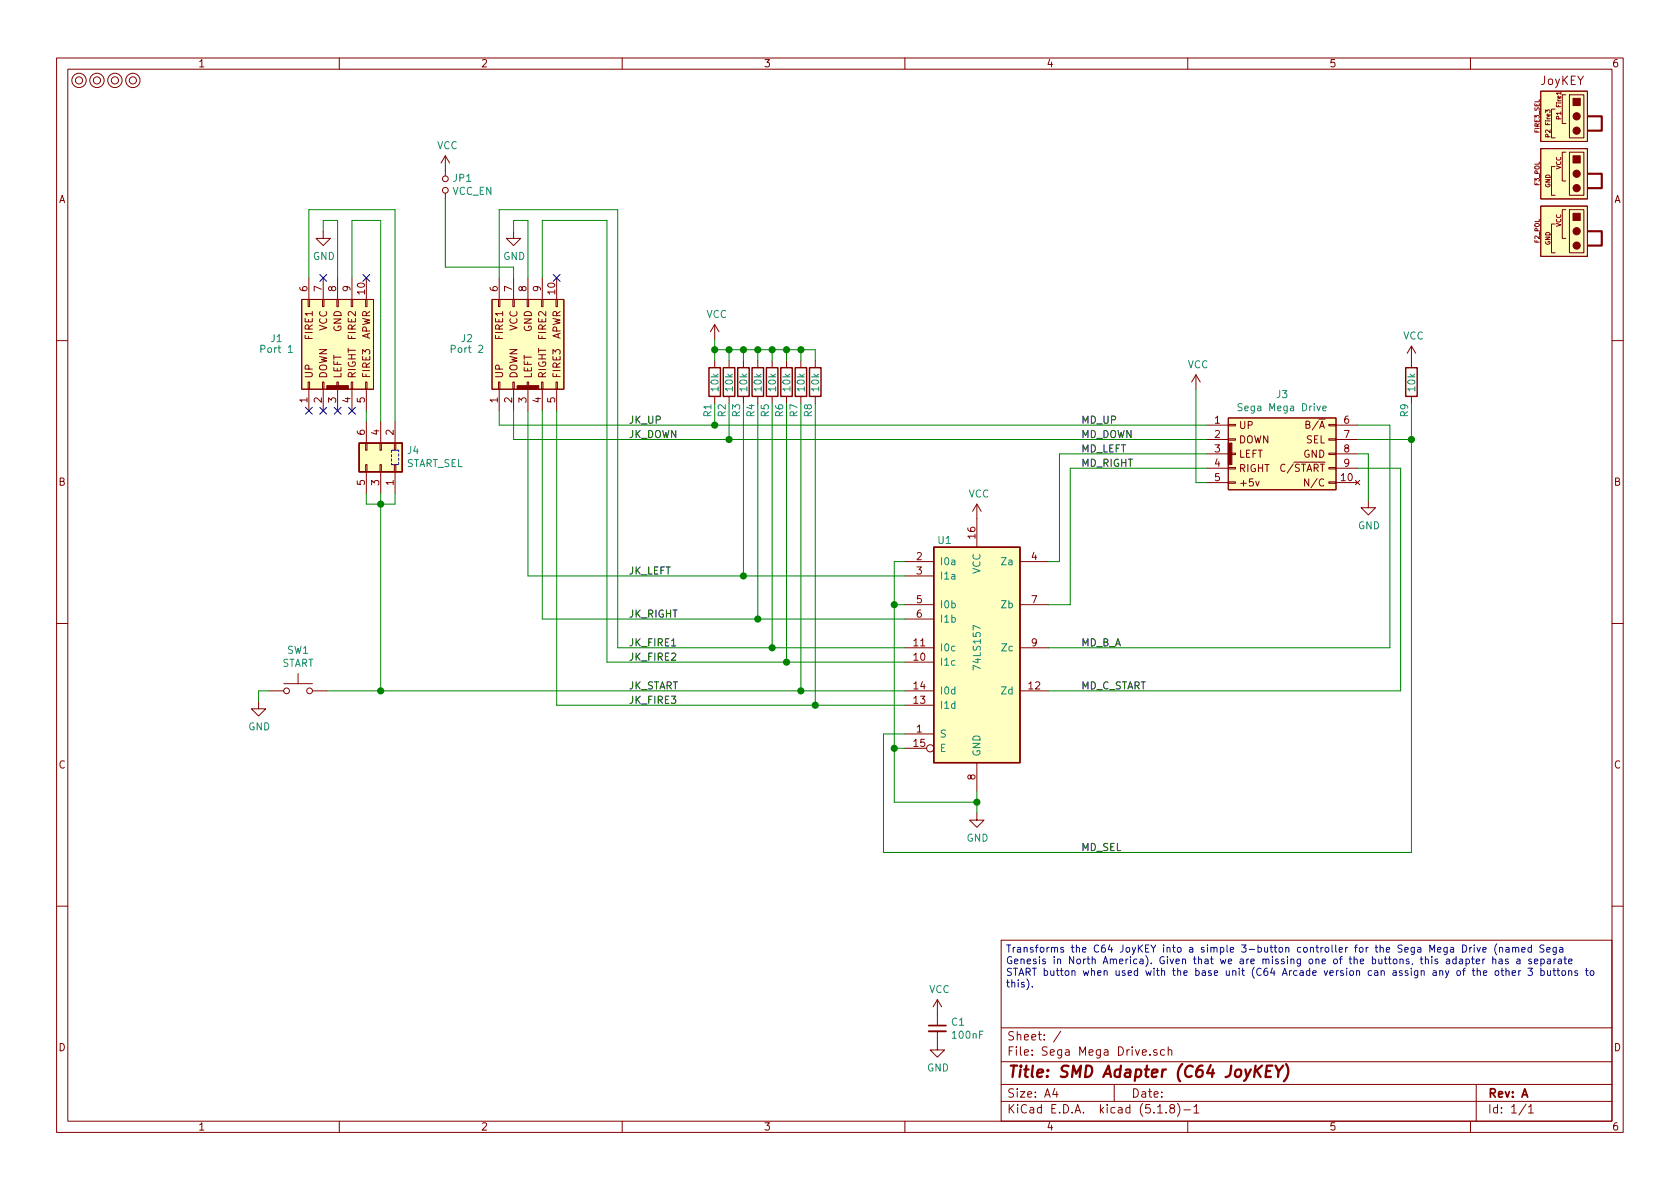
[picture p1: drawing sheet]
EESchema Schematic File Version 4
EELAYER 30 0
EELAYER END
$Descr A4 11693 8268
encoding utf-8
Sheet 1 1
Title "SMD Adapter (C64 JoyKEY)"
Date ""
Rev "A"
Comp ""
Comment1 ""
Comment2 ""
Comment3 ""
Comment4 ""
$EndDescr
$Comp
L c64_idc:C64_IDC_ADAPTER J2
U 1 1
P 3675 2400
F 0 "J2" V 3725 2825 50  0000 C CNN
F 1 "Port 2" V 3650 2825 50  0000 C CNN
F 2 "C64 IDC:IDC_Joystick" H 3675 2400 50  0001 C CNN
F 3 "~" H 3675 2400 50  0001 C CNN
	1    3675 2400
	0    -1   -1   0   
$EndComp
$Comp
L power:GND #PWR01
U 1 1
P 3575 1600
F 0 "#PWR01" H 3575 1350 50  0001 C CNN
F 1 "GND" H 3580 1427 50  0000 C CNN
F 2 "" H 3575 1600 50  0001 C CNN
F 3 "" H 3575 1600 50  0001 C CNN
	1    3575 1600
	1    0    0    -1  
$EndComp
Wire Wire Line
	3675 1525 3575 1525
Wire Wire Line
	3575 1525 3575 1600
Wire Wire Line
	3675 1525 3675 1925
$Comp
L joykey_jumpers:JUMPER_SETTINGS_1 #1
U 1 1
P 10975 700
F 0 "#1" H 10875 825 50  0001 C CNN
F 1 "JUMPER_SETTINGS_1" H 10850 -450 50  0001 C CNN
F 2 "" H 10975 525 50  0001 C CNN
F 3 "~" H 10975 525 50  0001 C CNN
	1    10975 700 
	1    0    0    -1  
$EndComp
$Comp
L joykey_jumpers:JUMPER_CONNECTED #4
U 1 1
P 10975 1650
F 0 "#4" H 10975 1550 50  0001 C CNN
F 1 "JUMPER_CONNECTED" H 10975 1750 50  0001 C CNN
F 2 "" H 10975 1650 50  0001 C CNN
F 3 "" H 10975 1650 50  0001 C CNN
	1    10975 1650
	1    0    0    -1  
$EndComp
$Comp
L c64_idc:C64_IDC_ADAPTER J1
U 1 1
P 2350 2400
F 0 "J1" V 2400 2825 50  0000 C CNN
F 1 "Port 1" V 2325 2825 50  0000 C CNN
F 2 "C64 IDC:IDC_Joystick" H 2350 2400 50  0001 C CNN
F 3 "~" H 2350 2400 50  0001 C CNN
	1    2350 2400
	0    -1   -1   0   
$EndComp
NoConn ~ 2250 1925
Wire Wire Line
	3475 1925 3475 1450
Wire Wire Line
	3475 1450 4300 1450
Wire Wire Line
	3775 1925 3775 1525
Wire Wire Line
	3775 1525 4225 1525
Text Label 4375 4500 0    50   ~ 0
JK_FIRE1
Text Label 4375 4600 0    50   ~ 0
JK_FIRE2
Text Label 4375 4900 0    50   ~ 0
JK_FIRE3
Text Label 4375 4300 0    50   ~ 0
JK_RIGHT
Text Label 4375 4000 0    50   ~ 0
JK_LEFT
Text Label 7525 3050 0    50   ~ 0
MD_DOWN
Text Label 7525 2950 0    50   ~ 0
MD_UP
$Comp
L 74xx:74LS157 U1
U 1 1
P 6800 4500
F 0 "U1" H 6575 5250 50  0000 C CNN
F 1 "74LS157" V 6800 4500 50  0000 C CNN
F 2 "Package_DIP:DIP-16_W7.62mm_Socket_LongPads" H 6800 4500 50  0001 C CNN
F 3 "http://www.ti.com/lit/gpn/sn74LS157" H 6800 4500 50  0001 C CNN
	1    6800 4500
	1    0    0    -1  
$EndComp
Wire Wire Line
	6300 3900 6225 3900
Wire Wire Line
	6225 3900 6225 4200
Wire Wire Line
	6225 4200 6300 4200
Wire Wire Line
	6225 4200 6225 5200
Wire Wire Line
	6225 5200 6300 5200
Connection ~ 6225 4200
Wire Wire Line
	6225 5200 6225 5575
Connection ~ 6225 5200
Wire Wire Line
	6800 5500 6800 5575
Wire Wire Line
	6800 5575 6225 5575
Wire Wire Line
	6800 5575 6800 5650
Connection ~ 6800 5575
$Comp
L power:GND #PWR0101
U 1 1
P 6800 5650
F 0 "#PWR0101" H 6800 5400 50  0001 C CNN
F 1 "GND" H 6805 5477 50  0000 C CNN
F 2 "" H 6800 5650 50  0001 C CNN
F 3 "" H 6800 5650 50  0001 C CNN
	1    6800 5650
	1    0    0    -1  
$EndComp
Text Label 4375 4800 0    50   ~ 0
JK_START
$Comp
L power:VCC #PWR0102
U 1 1
P 6800 3600
F 0 "#PWR0102" H 6800 3450 50  0001 C CNN
F 1 "VCC" H 6815 3773 50  0000 C CNN
F 2 "" H 6800 3600 50  0001 C CNN
F 3 "" H 6800 3600 50  0001 C CNN
	1    6800 3600
	1    0    0    -1  
$EndComp
Wire Wire Line
	3675 2850 3675 4000
Wire Wire Line
	4300 1450 4300 4500
Wire Wire Line
	4225 1525 4225 4600
Wire Wire Line
	3775 2850 3775 4300
Wire Wire Line
	3875 2850 3875 4900
$Comp
L Switch:SW_Push SW1
U 1 1
P 2075 4800
F 0 "SW1" H 2075 5085 50  0000 C CNN
F 1 "START" H 2075 4994 50  0000 C CNN
F 2 "switch_cutout:SW_PUSH_6mm" H 2075 5000 50  0001 C CNN
F 3 "~" H 2075 5000 50  0001 C CNN
	1    2075 4800
	1    0    0    -1  
$EndComp
$Comp
L Connector_Generic:Conn_02x03_Odd_Even J4
U 1 1
P 2650 3225
F 0 "J4" V 2746 3405 50  0000 L CNN
F 1 "START_SEL" V 2655 3405 50  0000 L CNN
F 2 "Connector_PinHeader_2.54mm:PinHeader_2x03_P2.54mm_Vertical" H 2650 3225 50  0001 C CNN
F 3 "~" H 2650 3225 50  0001 C CNN
	1    2650 3225
	0    1    -1   0   
$EndComp
$Comp
L power:GND #PWR0103
U 1 1
P 2250 1600
F 0 "#PWR0103" H 2250 1350 50  0001 C CNN
F 1 "GND" H 2255 1427 50  0000 C CNN
F 2 "" H 2250 1600 50  0001 C CNN
F 3 "" H 2250 1600 50  0001 C CNN
	1    2250 1600
	1    0    0    -1  
$EndComp
Wire Wire Line
	2350 1525 2250 1525
Wire Wire Line
	2250 1525 2250 1600
Wire Wire Line
	2350 1525 2350 1925
Wire Wire Line
	2150 1925 2150 1450
Wire Wire Line
	2150 1450 2750 1450
Wire Wire Line
	2450 1925 2450 1525
Wire Wire Line
	2450 1525 2650 1525
Wire Wire Line
	2550 2850 2550 2925
Wire Wire Line
	2650 2925 2650 1525
Wire Wire Line
	2750 2925 2750 1450
Wire Wire Line
	2550 3425 2550 3500
Wire Wire Line
	2550 3500 2650 3500
Wire Wire Line
	2650 3500 2650 3425
Wire Wire Line
	2650 3500 2750 3500
Wire Wire Line
	2750 3500 2750 3425
Connection ~ 2650 3500
Wire Wire Line
	2650 3500 2650 4800
Wire Wire Line
	2650 4800 2275 4800
Connection ~ 2650 4800
Wire Wire Line
	1875 4800 1800 4800
Wire Wire Line
	1800 4800 1800 4875
$Comp
L power:GND #PWR0104
U 1 1
P 1800 4875
F 0 "#PWR0104" H 1800 4625 50  0001 C CNN
F 1 "GND" H 1805 4702 50  0000 C CNN
F 2 "" H 1800 4875 50  0001 C CNN
F 3 "" H 1800 4875 50  0001 C CNN
	1    1800 4875
	1    0    0    -1  
$EndComp
$Comp
L joykey_jumpers:JUMPER_CONNECTED #3
U 1 1
P 10975 1250
F 0 "#3" H 10975 1150 50  0001 C CNN
F 1 "JUMPER_CONNECTED" H 10975 1350 50  0001 C CNN
F 2 "" H 10975 1250 50  0001 C CNN
F 3 "" H 10975 1250 50  0001 C CNN
	1    10975 1250
	1    0    0    -1  
$EndComp
$Comp
L joykey_jumpers:JUMPER_CONNECTED #2
U 1 1
P 10975 850
F 0 "#2" H 10975 750 50  0001 C CNN
F 1 "JUMPER_CONNECTED" H 10975 950 50  0001 C CNN
F 2 "" H 10975 850 50  0001 C CNN
F 3 "" H 10975 850 50  0001 C CNN
	1    10975 850 
	1    0    0    -1  
$EndComp
Wire Notes Line
	2725 3225 2775 3225
Wire Notes Line
	2775 3225 2775 3125
Wire Notes Line
	2775 3125 2725 3125
Wire Notes Line
	2725 3125 2725 3225
$Comp
L sega_joypad:sega_joypad_idc J3
U 1 1
P 8925 3150
F 0 "J3" H 8925 3565 50  0000 C CNN
F 1 "Sega Mega Drive" H 8925 3474 50  0000 C CNN
F 2 "C64 IDC:IDC_Joystick" H 8875 2825 50  0001 C CNN
F 3 "" H 8875 2825 50  0001 C CNN
	1    8925 3150
	1    0    0    -1  
$EndComp
Wire Wire Line
	3575 2850 3575 3050
Wire Wire Line
	3475 2850 3475 2950
Wire Wire Line
	7300 3900 7375 3900
Wire Wire Line
	7375 3900 7375 3150
Wire Wire Line
	7375 3150 8400 3150
Wire Wire Line
	7300 4200 7450 4200
Wire Wire Line
	7450 4200 7450 3250
Wire Wire Line
	7450 3250 8400 3250
Wire Wire Line
	8400 3350 8325 3350
Wire Wire Line
	8325 3350 8325 2700
$Comp
L power:VCC #PWR0105
U 1 1
P 8325 2700
F 0 "#PWR0105" H 8325 2550 50  0001 C CNN
F 1 "VCC" H 8340 2873 50  0000 C CNN
F 2 "" H 8325 2700 50  0001 C CNN
F 3 "" H 8325 2700 50  0001 C CNN
	1    8325 2700
	1    0    0    -1  
$EndComp
Wire Wire Line
	9450 3150 9525 3150
Wire Wire Line
	9525 3150 9525 3475
$Comp
L power:GND #PWR0106
U 1 1
P 9525 3475
F 0 "#PWR0106" H 9525 3225 50  0001 C CNN
F 1 "GND" H 9530 3302 50  0000 C CNN
F 2 "" H 9525 3475 50  0001 C CNN
F 3 "" H 9525 3475 50  0001 C CNN
	1    9525 3475
	1    0    0    -1  
$EndComp
Wire Wire Line
	7300 4500 9675 4500
Wire Wire Line
	9450 2950 9675 2950
Wire Wire Line
	9675 2950 9675 4500
Wire Wire Line
	9450 3250 9750 3250
Wire Wire Line
	9750 3250 9750 4800
Wire Wire Line
	9750 4800 7300 4800
Wire Wire Line
	6300 5100 6150 5100
Wire Wire Line
	6150 5100 6150 5925
Wire Wire Line
	6150 5925 9825 5925
Wire Wire Line
	9825 3050 9450 3050
NoConn ~ 3875 1925
NoConn ~ 2550 1925
NoConn ~ 2150 2850
NoConn ~ 2250 2850
NoConn ~ 2350 2850
NoConn ~ 2450 2850
Text Label 7525 3150 0    50   ~ 0
MD_LEFT
Text Label 7525 3250 0    50   ~ 0
MD_RIGHT
Text Label 7525 4500 0    50   ~ 0
MD_B_A
Text Label 7525 4800 0    50   ~ 0
MD_C_START
Text Label 7525 5925 0    50   ~ 0
MD_SEL
Wire Wire Line
	9825 5925 9825 3050
Text Label 4375 2950 0    50   ~ 0
JK_UP
Text Label 4375 3050 0    50   ~ 0
JK_DOWN
$Comp
L Device:C_Small C1
U 1 1
P 6525 7150
F 0 "C1" H 6617 7196 50  0000 L CNN
F 1 "100nF" H 6617 7105 50  0000 L CNN
F 2 "Capacitor_THT:C_Disc_D4.7mm_W2.5mm_P5.00mm" H 6525 7150 50  0001 C CNN
F 3 "~" H 6525 7150 50  0001 C CNN
	1    6525 7150
	1    0    0    -1  
$EndComp
$Comp
L power:GND #PWR0107
U 1 1
P 6525 7250
F 0 "#PWR0107" H 6525 7000 50  0001 C CNN
F 1 "GND" H 6530 7077 50  0000 C CNN
F 2 "" H 6525 7250 50  0001 C CNN
F 3 "" H 6525 7250 50  0001 C CNN
	1    6525 7250
	1    0    0    -1  
$EndComp
$Comp
L power:VCC #PWR0108
U 1 1
P 6525 7050
F 0 "#PWR0108" H 6525 6900 50  0001 C CNN
F 1 "VCC" H 6540 7223 50  0000 C CNN
F 2 "" H 6525 7050 50  0001 C CNN
F 3 "" H 6525 7050 50  0001 C CNN
	1    6525 7050
	1    0    0    -1  
$EndComp
Text Notes 7000 6875 0    50   ~ 0
Transforms the C64 JoyKEY into a simple 3-button controller for the Sega Mega Drive (named Sega\nGenesis in North America). Given that we are missing one of the buttons, this adapter has a separate\nSTART button when used with the base unit (C64 Arcade version can assign any of the other 3 buttons to\nthis).
$Comp
L mounting:Mounting M1
U 1 1
P 550 550
F 0 "M1" H 550 650 50  0001 C CNN
F 1 "Mounting" H 550 475 50  0001 C CNN
F 2 "mounting:M3_pin" H 550 550 50  0001 C CNN
F 3 "~" H 550 550 50  0001 C CNN
	1    550  550 
	1    0    0    -1  
$EndComp
$Comp
L mounting:Mounting M2
U 1 1
P 675 550
F 0 "M2" H 675 650 50  0001 C CNN
F 1 "Mounting" H 675 475 50  0001 C CNN
F 2 "mounting:M3_pin" H 675 550 50  0001 C CNN
F 3 "~" H 675 550 50  0001 C CNN
	1    675  550 
	1    0    0    -1  
$EndComp
$Comp
L mounting:Mounting M3
U 1 1
P 800 550
F 0 "M3" H 800 650 50  0001 C CNN
F 1 "Mounting" H 800 475 50  0001 C CNN
F 2 "mounting:M3_pin" H 800 550 50  0001 C CNN
F 3 "~" H 800 550 50  0001 C CNN
	1    800  550 
	1    0    0    -1  
$EndComp
$Comp
L mounting:Mounting M4
U 1 1
P 925 550
F 0 "M4" H 925 650 50  0001 C CNN
F 1 "Mounting" H 925 475 50  0001 C CNN
F 2 "mounting:M3_pin" H 925 550 50  0001 C CNN
F 3 "~" H 925 550 50  0001 C CNN
	1    925  550 
	1    0    0    -1  
$EndComp
Wire Wire Line
	3575 1925 3575 1850
$Comp
L Device:Jumper_NO_Small JP1
U 1 1
P 3100 1275
F 0 "JP1" V 3054 1227 50  0000 R CNN
F 1 "VCC_EN" V 3145 1227 50  0000 R CNN
F 2 "Connector_PinHeader_2.54mm:PinHeader_1x02_P2.54mm_Vertical" H 3100 1275 50  0001 C CNN
F 3 "~" H 3100 1275 50  0001 C CNN
	1    3100 1275
	0    -1   1    0   
$EndComp
Wire Wire Line
	3100 1850 3575 1850
Wire Wire Line
	3100 1375 3100 1850
$Comp
L power:VCC #PWR0109
U 1 1
P 3100 1175
F 0 "#PWR0109" H 3100 1025 50  0001 C CNN
F 1 "VCC" H 3115 1348 50  0000 C CNN
F 2 "" H 3100 1175 50  0001 C CNN
F 3 "" H 3100 1175 50  0001 C CNN
	1    3100 1175
	1    0    0    -1  
$EndComp
Wire Wire Line
	3875 4900 5675 4900
Wire Wire Line
	2650 4800 5575 4800
Wire Wire Line
	4225 4600 5475 4600
Wire Wire Line
	4300 4500 5375 4500
Wire Wire Line
	3775 4300 5275 4300
Wire Wire Line
	3675 4000 5175 4000
Wire Wire Line
	3475 2950 4975 2950
Wire Wire Line
	3575 3050 5075 3050
$Comp
L Device:R R1
U 1 1
P 4975 2650
F 0 "R1" V 4925 2400 50  0000 L CNN
F 1 "10k" V 4975 2575 50  0000 L CNN
F 2 "Resistor_THT:R_Axial_DIN0207_L6.3mm_D2.5mm_P10.16mm_Horizontal" V 4905 2650 50  0001 C CNN
F 3 "~" H 4975 2650 50  0001 C CNN
	1    4975 2650
	1    0    0    -1  
$EndComp
Wire Wire Line
	4975 2800 4975 2950
Connection ~ 4975 2950
Wire Wire Line
	4975 2950 8400 2950
$Comp
L Device:R R2
U 1 1
P 5075 2650
F 0 "R2" V 5025 2400 50  0000 L CNN
F 1 "10k" V 5075 2575 50  0000 L CNN
F 2 "Resistor_THT:R_Axial_DIN0207_L6.3mm_D2.5mm_P10.16mm_Horizontal" V 5005 2650 50  0001 C CNN
F 3 "~" H 5075 2650 50  0001 C CNN
	1    5075 2650
	1    0    0    -1  
$EndComp
$Comp
L Device:R R3
U 1 1
P 5175 2650
F 0 "R3" V 5125 2400 50  0000 L CNN
F 1 "10k" V 5175 2575 50  0000 L CNN
F 2 "Resistor_THT:R_Axial_DIN0207_L6.3mm_D2.5mm_P10.16mm_Horizontal" V 5105 2650 50  0001 C CNN
F 3 "~" H 5175 2650 50  0001 C CNN
	1    5175 2650
	1    0    0    -1  
$EndComp
$Comp
L Device:R R4
U 1 1
P 5275 2650
F 0 "R4" V 5225 2400 50  0000 L CNN
F 1 "10k" V 5275 2575 50  0000 L CNN
F 2 "Resistor_THT:R_Axial_DIN0207_L6.3mm_D2.5mm_P10.16mm_Horizontal" V 5205 2650 50  0001 C CNN
F 3 "~" H 5275 2650 50  0001 C CNN
	1    5275 2650
	1    0    0    -1  
$EndComp
$Comp
L Device:R R5
U 1 1
P 5375 2650
F 0 "R5" V 5325 2400 50  0000 L CNN
F 1 "10k" V 5375 2575 50  0000 L CNN
F 2 "Resistor_THT:R_Axial_DIN0207_L6.3mm_D2.5mm_P10.16mm_Horizontal" V 5305 2650 50  0001 C CNN
F 3 "~" H 5375 2650 50  0001 C CNN
	1    5375 2650
	1    0    0    -1  
$EndComp
$Comp
L Device:R R6
U 1 1
P 5475 2650
F 0 "R6" V 5425 2400 50  0000 L CNN
F 1 "10k" V 5475 2575 50  0000 L CNN
F 2 "Resistor_THT:R_Axial_DIN0207_L6.3mm_D2.5mm_P10.16mm_Horizontal" V 5405 2650 50  0001 C CNN
F 3 "~" H 5475 2650 50  0001 C CNN
	1    5475 2650
	1    0    0    -1  
$EndComp
$Comp
L Device:R R7
U 1 1
P 5575 2650
F 0 "R7" V 5525 2400 50  0000 L CNN
F 1 "10k" V 5575 2575 50  0000 L CNN
F 2 "Resistor_THT:R_Axial_DIN0207_L6.3mm_D2.5mm_P10.16mm_Horizontal" V 5505 2650 50  0001 C CNN
F 3 "~" H 5575 2650 50  0001 C CNN
	1    5575 2650
	1    0    0    -1  
$EndComp
$Comp
L Device:R R8
U 1 1
P 5675 2650
F 0 "R8" V 5625 2400 50  0000 L CNN
F 1 "10k" V 5675 2575 50  0000 L CNN
F 2 "Resistor_THT:R_Axial_DIN0207_L6.3mm_D2.5mm_P10.16mm_Horizontal" V 5605 2650 50  0001 C CNN
F 3 "~" H 5675 2650 50  0001 C CNN
	1    5675 2650
	1    0    0    -1  
$EndComp
Wire Wire Line
	5075 2800 5075 3050
Connection ~ 5075 3050
Wire Wire Line
	5075 3050 8400 3050
Wire Wire Line
	5175 2800 5175 4000
Connection ~ 5175 4000
Wire Wire Line
	5175 4000 6300 4000
Wire Wire Line
	5275 2800 5275 4300
Connection ~ 5275 4300
Wire Wire Line
	5275 4300 6300 4300
Wire Wire Line
	5375 2800 5375 4500
Connection ~ 5375 4500
Wire Wire Line
	5375 4500 6300 4500
Wire Wire Line
	5475 2800 5475 4600
Connection ~ 5475 4600
Wire Wire Line
	5475 4600 6300 4600
Wire Wire Line
	5575 2800 5575 4800
Connection ~ 5575 4800
Wire Wire Line
	5575 4800 6300 4800
Wire Wire Line
	5675 2800 5675 4900
Connection ~ 5675 4900
Wire Wire Line
	5675 4900 6300 4900
Wire Wire Line
	4975 2500 4975 2425
Wire Wire Line
	4975 2425 5075 2425
Wire Wire Line
	5075 2425 5075 2500
Wire Wire Line
	4975 2425 4975 2350
Connection ~ 4975 2425
$Comp
L power:VCC #PWR0110
U 1 1
P 4975 2350
F 0 "#PWR0110" H 4975 2200 50  0001 C CNN
F 1 "VCC" H 4990 2523 50  0000 C CNN
F 2 "" H 4975 2350 50  0001 C CNN
F 3 "" H 4975 2350 50  0001 C CNN
	1    4975 2350
	1    0    0    -1  
$EndComp
Wire Wire Line
	5075 2425 5175 2425
Wire Wire Line
	5175 2425 5175 2500
Connection ~ 5075 2425
Wire Wire Line
	5175 2425 5275 2425
Wire Wire Line
	5275 2425 5275 2500
Connection ~ 5175 2425
Wire Wire Line
	5275 2425 5375 2425
Wire Wire Line
	5375 2425 5375 2500
Connection ~ 5275 2425
Wire Wire Line
	5375 2425 5475 2425
Wire Wire Line
	5475 2425 5475 2500
Connection ~ 5375 2425
Wire Wire Line
	5475 2425 5575 2425
Wire Wire Line
	5575 2425 5575 2500
Connection ~ 5475 2425
Wire Wire Line
	5575 2425 5675 2425
Wire Wire Line
	5675 2425 5675 2500
Connection ~ 5575 2425
$Comp
L Device:R R9
U 1 1
P 9825 2650
F 0 "R9" V 9775 2400 50  0000 L CNN
F 1 "10k" V 9825 2575 50  0000 L CNN
F 2 "Resistor_THT:R_Axial_DIN0207_L6.3mm_D2.5mm_P10.16mm_Horizontal" V 9755 2650 50  0001 C CNN
F 3 "~" H 9825 2650 50  0001 C CNN
	1    9825 2650
	1    0    0    -1  
$EndComp
Wire Wire Line
	9825 2800 9825 3050
Connection ~ 9825 3050
$Comp
L power:VCC #PWR02
U 1 1
P 9825 2500
F 0 "#PWR02" H 9825 2350 50  0001 C CNN
F 1 "VCC" H 9840 2673 50  0000 C CNN
F 2 "" H 9825 2500 50  0001 C CNN
F 3 "" H 9825 2500 50  0001 C CNN
	1    9825 2500
	1    0    0    -1  
$EndComp
$EndSCHEMATC
